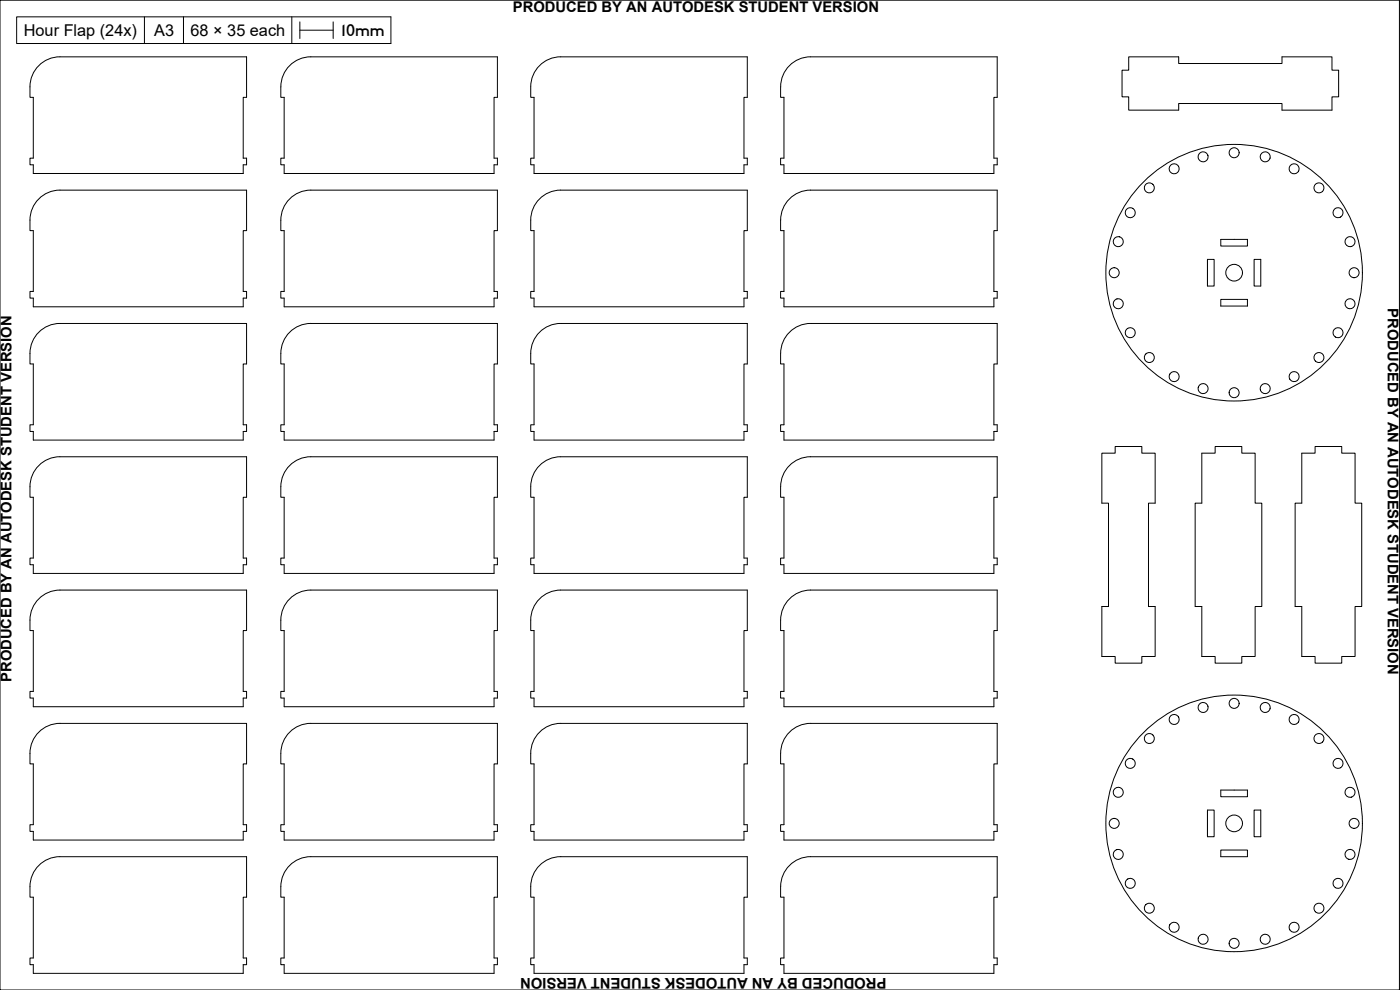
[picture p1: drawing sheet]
<svg xmlns="http://www.w3.org/2000/svg" width="420mm" height="297mm" viewBox="0 0 420 297" stroke-linecap="round" stroke-linejoin="round" font-family="sans-serif">
<!-- layer: 0 -->
<path d="M0 .1h420v296.9h-420z" fill="none" stroke="#000" stroke-width=".3"/>
<!-- layer: Cut -->
<g fill="none" stroke="#000" stroke-width=".3">
<path d="M11.6 19.7a9 9 0 0 1 6.4-2.7l56 .1v12.1h-1v18.3h1v2h-1v2.6h-63v-2.6h-1v-2h1v-18.3h-1a12.6 12.6 0 0 1 1.2-7.7zM86.9 19.7a9 9 0 0 1 6.4-2.7l56 .1v12.1h-1v18.3h1v2h-1v2.6h-63v-2.6h-1v-2h1v-18.3h-1a12.7 12.7 0 0 1 1.2-7.7zM161.9 19.7a9 9 0 0 1 6.4-2.7l56 .1v12.1h-1v18.3h1v2h-1v2.6h-63v-2.6h-1v-2h1v-18.3h-1a12.6 12.6 0 0 1 1.2-7.7zM243.3 17.1h56v12.1h-1v18.3h1v2h-1v2.6h-63v-2.6h-1v-2h1v-18.3h-1v-3.1M243.3 17a9 9 0 0 0-9 9M338.7 17.1h15v2h31v-2h15v4h2v8h-2v3.9h-15v-1.9h-31v1.9h-15v-3.9h-2v-8h2zM11.6 59.7a9 9 0 0 1 6.4-2.7l56 .1v12.1h-1v18.2h1v2h-1v2.7h-63v-2.7h-1v-2h1v-18.2h-1a12.6 12.6 0 0 1 1.2-7.7zM86.9 59.7a9 9 0 0 1 6.4-2.7l56 .1v12.1h-1v18.2h1v2h-1v2.7h-63v-2.7h-1v-2h1v-18.2h-1a12.7 12.7 0 0 1 1.2-7.7zM161.9 59.7a9 9 0 0 1 6.4-2.7l56 .1v12.1h-1v18.2h1v2h-1v2.7h-63v-2.7h-1v-2h1v-18.2h-1a12.6 12.6 0 0 1 1.2-7.7zM243.3 57.1h56v12.1h-1v18.2h1v2h-1v2.7h-63v-2.7h-1v-2h1v-18.2h-1v-3.2M243.3 57a9 9 0 0 0-9 9M362.4 77.8h2v8h-2z"/>
<path d="M366.4 71.8h8v2h-8zM376.4 77.8h2v8h-2zM18 97a9 9 0 0 0-9 9v3.2h1v18.3h-1v2h1v2.5h63v-2.5h1v-2h-1v-18.3h1v-12.1h-56M93.3 97a9 9 0 0 0-9 9v3.2h1v18.3h-1v2h1v2.5h63v-2.5h1v-2h-1v-18.3h1v-12.1h-56M168.3 97a9 9 0 0 0-9 9v3.2h1v18.3h-1v2h1v2.5h63v-2.5h1v-2h-1v-18.3h1v-12.1h-56M243.3 97.1h56v12.1h-1v18.3h1v2h-1v2.5h-63v-2.5h-1v-2h1v-18.3h-1v-3.1M243.3 97a9 9 0 0 0-9 9M366.4 89.8h8v2h-8zM243.3 137.1h56v12.1h-1v18.2h1v2h-1v2.6h-63v-2.6h-1v-2h1v-18.2h-1v-3.2M243.3 137a9 9 0 0 0-9 9M330.7 136h4v-2h8v2h4v15h-2v31h2v15h-4v2h-8v-2h-4v-15h2v-31h-2zM360.7 136h4v-2h8v2h4v15h2v31h-2v15h-4v2h-8v-2h-4v-15h-2v-31h2z"/>
<path d="M390.7 136h4v-2h8v2h4v15h2v31h-2v15h-4v2h-8v-2h-4v-15h-2v-31h2zM9 146a9 9 0 0 1 9-9l56 .1v12.1h-1v18.2h1v2h-1v2.6h-63v-2.6h-1v-2h1v-18.2h-1v-3.2M84.3 146a9 9 0 0 1 9-9l56 .1v12.1h-1v18.2h1v2h-1v2.6h-63v-2.6h-1v-2h1v-18.2h-1v-3.2M159.3 146a9 9 0 0 1 9-9l56 .1v12.1h-1v18.2h1v2h-1v2.6h-63v-2.6h-1v-2h1v-18.2h-1v-3.2M11.6 179.7a9 9 0 0 1 6.4-2.7h56v12.2h-1v18.3h1v2h-1v2.5h-63v-2.5h-1v-2h1v-18.3h-1a12.6 12.6 0 0 1 1.2-7.7zM86.9 179.7a9 9 0 0 1 6.4-2.7h56v12.2h-1v18.3h1v2h-1v2.5h-63v-2.5h-1v-2h1v-18.3h-1a12.7 12.7 0 0 1 1.2-7.7zM161.9 179.7a9 9 0 0 1 6.4-2.7h56v12.2h-1v18.3h1v2h-1v2.5h-63v-2.5h-1v-2h1v-18.3h-1a12.6 12.6 0 0 1 1.2-7.7zM243.3 177h56v12.2h-1v18.3h1v2h-1v2.5h-63v-2.5h-1v-2h1v-18.3h-1v-3.1M243.3 177a9 9 0 0 0-9 9M11.6 219.7a9 9 0 0 1 6.4-2.7l56 .1v12.1h-1v18.2h1v2h-1v2.6h-63v-2.6h-1v-2h1v-18.2h-1a12.6 12.6 0 0 1 1.2-7.7zM86.9 219.7a9 9 0 0 1 6.4-2.7l56 .1v12.1h-1v18.2h1v2h-1v2.6h-63v-2.6h-1v-2h1v-18.2h-1a12.7 12.7 0 0 1 1.2-7.7zM161.9 219.7a9 9 0 0 1 6.4-2.7l56 .1v12.1h-1v18.2h1v2h-1v2.6h-63v-2.6h-1v-2h1v-18.2h-1a12.6 12.6 0 0 1 1.2-7.7z"/>
<path d="M243.3 217.1h56v12.1h-1v18.2h1v2h-1v2.6h-63v-2.6h-1v-2h1v-18.2h-1v-3.2M243.3 217a9 9 0 0 0-9 9M366.4 237.1h8v2h-8zM11.6 259.7a9 9 0 0 1 6.4-2.7h56v12.2h-1v18.2h1v2h-1v2.6h-63v-2.6h-1v-2h1v-18.2h-1a12.6 12.6 0 0 1 1.2-7.7zM86.9 259.7a9 9 0 0 1 6.4-2.7h56v12.2h-1v18.2h1v2h-1v2.6h-63v-2.6h-1v-2h1v-18.2h-1a12.7 12.7 0 0 1 1.2-7.7zM161.9 259.7a9 9 0 0 1 6.4-2.7h56v12.2h-1v18.2h1v2h-1v2.6h-63v-2.6h-1v-2h1v-18.2h-1a12.6 12.6 0 0 1 1.2-7.7zM243.3 257h56v12.2h-1v18.2h1v2h-1v2.6h-63v-2.6h-1v-2h1v-18.2h-1v-3.2M243.3 257a9 9 0 0 0-9 9M362.4 243.1h2v8h-2zM366.4 255h8v2h-8zM376.4 243.1h2v8h-2z"/>
<circle cx="344.9" cy="56.4" r="1.5"/>
<circle cx="352.4" cy="50.6" r="1.5"/>
<circle cx="361.1" cy="47.1" r="1.5"/>
<circle cx="370.4" cy="45.8" r="1.5"/>
<circle cx="379.7" cy="47.1" r="1.5"/>
<circle cx="388.4" cy="50.6" r="1.5"/>
<circle cx="395.8" cy="56.4" r="1.5"/>
<circle cx="335.6" cy="72.5" r="1.5"/>
<circle cx="339.2" cy="63.8" r="1.5"/>
<circle cx="401.6" cy="63.8" r="1.5"/>
<circle cx="405.2" cy="72.5" r="1.5"/>
<circle cx="334.4" cy="81.8" r="1.5"/>
<circle cx="335.6" cy="91.1" r="1.5"/>
<circle cx="339.2" cy="99.8" r="1.5"/>
<circle cx="370.4" cy="81.8" r="38.5"/>
<circle cx="370.4" cy="81.8" r="2.5"/>
<circle cx="401.6" cy="99.8" r="1.5"/>
<circle cx="405.2" cy="91.1" r="1.5"/>
<circle cx="406.4" cy="81.8" r="1.5"/>
<circle cx="344.9" cy="107.3" r="1.5"/>
<circle cx="352.4" cy="113" r="1.5"/>
<circle cx="361.1" cy="116.6" r="1.5"/>
<circle cx="370.4" cy="117.8" r="1.5"/>
<circle cx="379.7" cy="116.6" r="1.5"/>
<circle cx="388.4" cy="113" r="1.5"/>
<circle cx="395.8" cy="107.3" r="1.5"/>
<circle cx="352.4" cy="215.9" r="1.5"/>
<circle cx="361.1" cy="212.3" r="1.5"/>
<circle cx="370.4" cy="211" r="1.5"/>
<circle cx="379.7" cy="212.3" r="1.5"/>
<circle cx="388.4" cy="215.9" r="1.5"/>
<circle cx="335.6" cy="237.7" r="1.5"/>
<circle cx="339.2" cy="229" r="1.5"/>
<circle cx="344.9" cy="221.6" r="1.5"/>
<circle cx="395.8" cy="221.6" r="1.5"/>
<circle cx="401.6" cy="229" r="1.5"/>
<circle cx="405.2" cy="237.7" r="1.5"/>
<circle cx="334.4" cy="247" r="1.5"/>
<circle cx="335.6" cy="256.4" r="1.5"/>
<circle cx="370.4" cy="247" r="38.5"/>
<circle cx="370.4" cy="247" r="2.5"/>
<circle cx="405.2" cy="256.4" r="1.5"/>
<circle cx="406.4" cy="247" r="1.5"/>
<circle cx="339.2" cy="265" r="1.5"/>
<circle cx="344.9" cy="272.5" r="1.5"/>
<circle cx="352.4" cy="278.2" r="1.5"/>
<circle cx="388.4" cy="278.2" r="1.5"/>
<circle cx="395.8" cy="272.5" r="1.5"/>
<circle cx="401.6" cy="265" r="1.5"/>
<circle cx="361.1" cy="281.8" r="1.5"/>
<circle cx="370.4" cy="283" r="1.5"/>
<circle cx="379.7" cy="281.8" r="1.5"/>
</g>
<!-- layer: LetterBox -->
<path d="M5 5.1h112.3v8h-112.3zM43.3 5.1v8M55.1 5.1v8M87.6 5.1v8M90 6.6v5M90 9.1h10M100 6.6v5" fill="none" stroke="#000" stroke-width=".3"/>
<text font-size="5.3" x="102.4" y="10.9">10mm</text>
<g font-size="4.9">
<text x="7.2" y="10.7">Hour Flap (24x)</text>
<text x="46.3" y="10.8">A3</text>
<text x="57.2" y="10.7">68 × 35 each</text>
</g>
<g font-size="4.4">
<text x="153.9" y="3.5">PRODUCED BY AN AUTODESK STUDENT VERSION</text>
<text x="416.5" y="92.5" transform="rotate(90 416.5 92.5)">PRODUCED BY AN AUTODESK STUDENT VERSION</text>
<text x="3.5" y="204.6" transform="rotate(-90 3.5 204.6)">PRODUCED BY AN AUTODESK STUDENT VERSION</text>
<text x="266.1" y="293.6" transform="rotate(-180 266.1 293.6)">PRODUCED BY AN AUTODESK STUDENT VERSION</text>
</g>
</svg>
